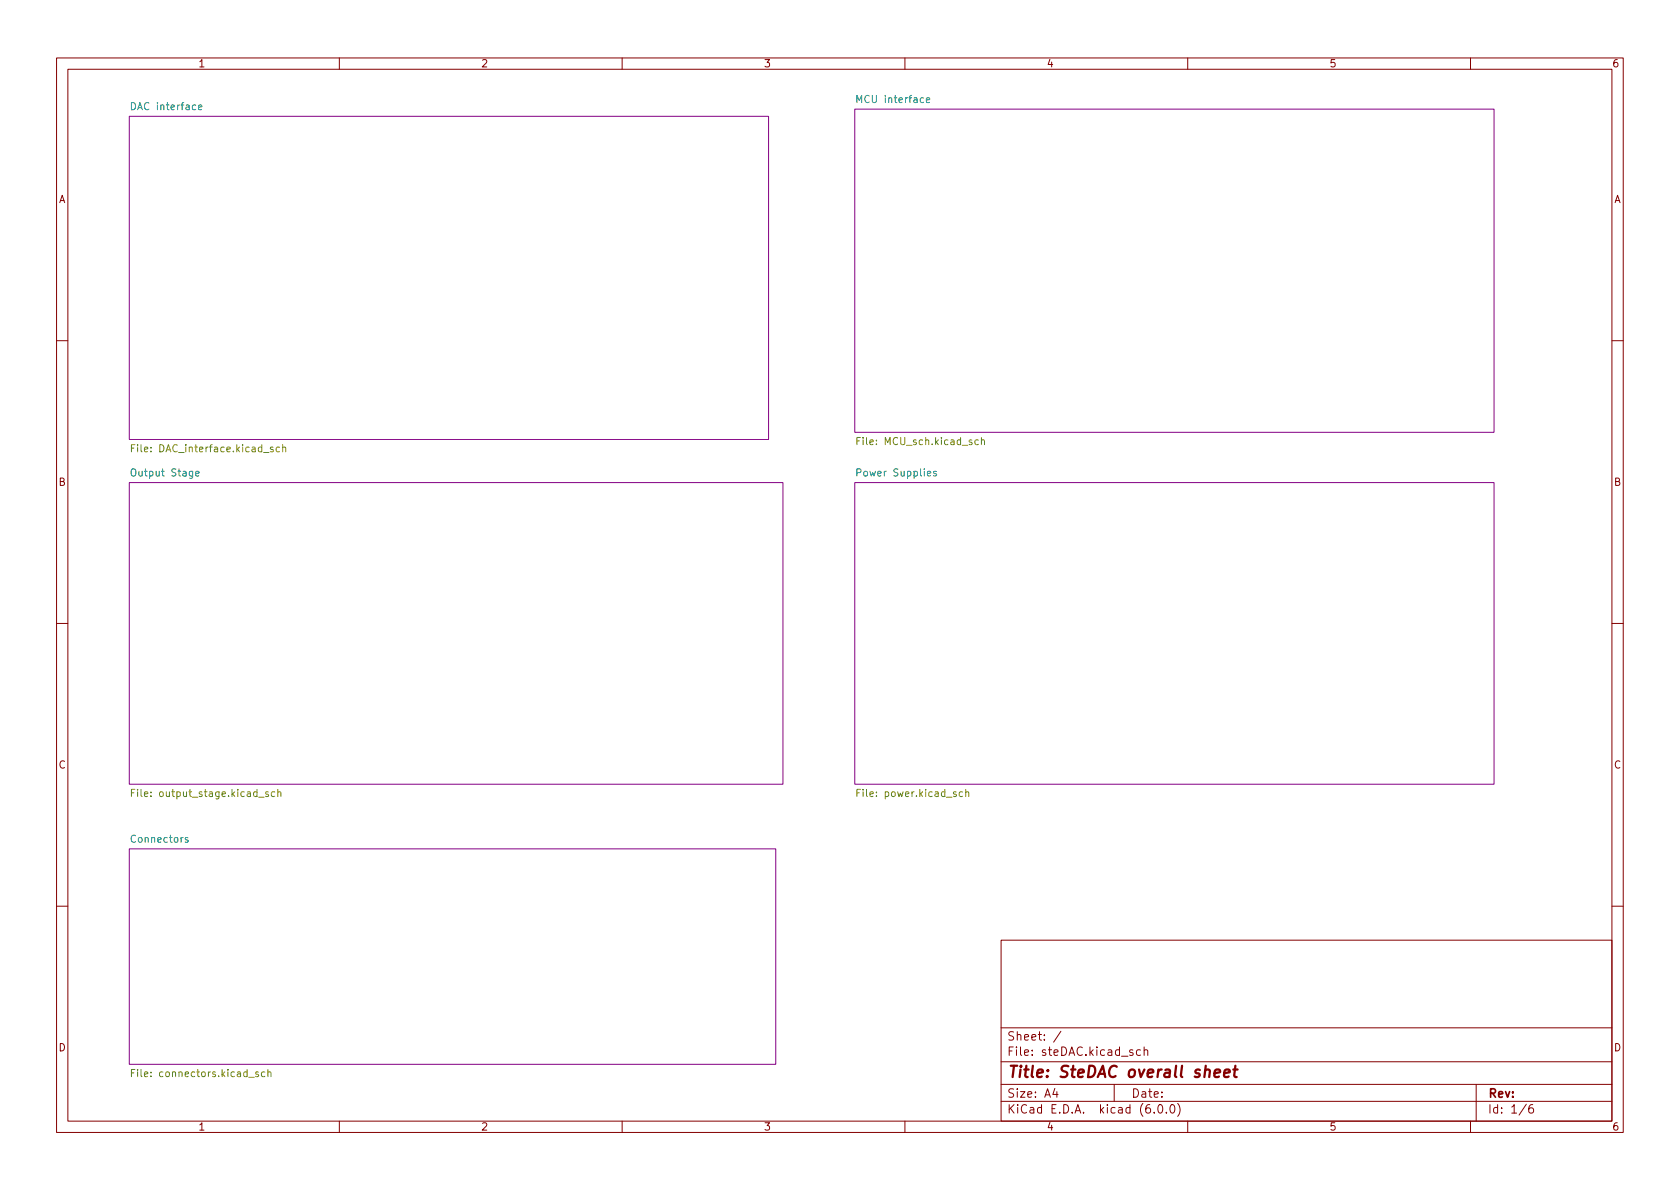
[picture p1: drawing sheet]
<svg xmlns="http://www.w3.org/2000/svg" width="297mm" height="210mm" viewBox="0 0 297 210" stroke-linecap="round" stroke-linejoin="round" font-family="sans-serif">
<g fill="#fff" stroke="#fff" stroke-width=".18">
<path d="M0 .2h297v210.1h-297z"/>
<path d="M22.9 20.6h113v57.1h-113z"/>
<path d="M151.1 85.3h113.1v53.4h-113.1z"/>
<path d="M151.1 19.3h113.1v57.1h-113.1z"/>
<path d="M22.9 85.3h115.5v53.4h-115.5z"/>
<path d="M22.9 150.1h114.3v38.1h-114.3z"/>
</g>
<g fill="none" stroke="#840000" stroke-width=".18">
<path d="M10 10.2h277v190.1h-277zM12 12.2h273v186.1h-273zM60 10.2v2M110 10.2v2M160 10.2v2M210 10.2v2M260 10.2v2M10 60.2h2M285 60.2h2M10 110.2h2M285 110.2h2M10 160.2h2"/>
<path d="M177 166.3h108v32h-108zM285 160.2h2M60 198.3v2M110 198.3v2M160 198.3v2M177 194.8h108M177 191.8h108M177 187.8h108M177 181.8h108M186.5 192.5l-.4 1h1M186.9 193v1M187.6 182.4l-1.3 1.9"/>
<path d="M197 191.8v3M200.3 185.7l-.4-.1-.2 .2 .1 .3 .5 .1v.4h-.6M201.6 185.7l-.4-.1-.3 .3v.4l.2 .3h.5M202.3 185.8l.2-.2 .4 .1v.9M202.3 185.1v1.5M204.1 196.7v.1M204.9 195.4l.2-.1a.81 .81 0 0 1 .6 .7 .81 .81 0 0 1-.3 .8h-.2a.81 .81 0 0 1-.6-.6 .81 .81 0 0 1 .3-.8zM206.2 196.7v.1M207.1 195.4l.1-.1a.81 .81 0 0 1 .6 .7 .81 .81 0 0 1-.3 .8h-.1a.81 .81 0 0 1-.6-.6 .81 .81 0 0 1 .3-.8zM208.2 195.1a1.72 1.72 0 0 1 0 2.3M210 198.3v2M260 198.3v2"/>
<path d="M261 191.8v6.5M269.9 195.3l-1.3 1.9M271 195.3a.6 .6 0 0 0-.7 .7v.5l.1 .3h.5l.2-.1 .1-.5-.2-.2-.4-.1-.3 .3"/>
</g>
<path d="M214.7 189.8l1-.2v-.4l-.2-.1-.6 .1-.2 1 .2 .3 .6-.1M216.5 189.8l.9-.2v-.4l-.2-.1-.6 .1-.2 1 .3 .3 .5-.1M218.1 189.1h.7M218.4 188.5l-.2 1.7 .1 .2 .4 .1" fill="none" stroke="#840000" stroke-width=".4"/>
<path d="M151.1 19.3h113.1v57.1h-113.1zM22.9 20.6h113v57.1h-113zM22.9 85.3h115.5v53.4h-115.5zM151.1 85.3h113.1v53.4h-113.1zM22.9 150.1h114.3v38.1h-114.3z" fill="none" stroke="#840084" stroke-width=".18"/>
<path d="M35.1 19l.6-.1-.1-.3h-.3l-.2 .1 .1 .6h.4M163.8 17.7l.6-.1-.1-.2-.3-.1-.2 .2v.6h.5M34.6 83.8l.6-.2v-.2l-.4-.1-.2 .2 .1 .6h.5M165.5 83.4l-.3-.1-.1 .2v.2l.4 .1v.3h-.4M33.2 148.2l-.3-.1-.2 .2 .1 .2 .4 .1v.3h-.5" fill="none" stroke="#008484" stroke-width=".18"/>
<g fill="none" stroke="#848400" stroke-width=".18">
<path d="M23.2 79.2h.5M23.8 78.6h-.6v1.3M49.4 79.1h-.3l-.3 .2 .1 .5h.5M50 79.2l.2-.1h.3v.8M50 78.6v1.3M151.5 78h.4M152.1 77.4h-.6v1.2M173 77.8h-.4l-.2 .2 .1 .6h.5M173.5 77.9l.2-.1h.3l.1 .8M173.5 77.4v1.2M23.8 139.6h-.6v1.3M49.1 139.6v1.3"/>
<path d="M152.1 139.6h-.6v1.3M170.7 139.6v1.3M23.2 140.2h.5M47.4 140.1l-.3-.1-.2 .2 .1 .2 .4 .1v.3h-.5M48.6 140.1l-.4-.1-.2 .3 .1 .5h.5M49.1 140.1l.2-.1 .3 .1 .1 .8M151.5 140.2h.4M170.2 140.1l-.4-.1-.2 .3 .1 .5h.5M170.7 140.1l.2-.1 .3 .1 .1 .8M23.2 189.7h.5M23.8 189.1h-.6v1.3M45.7 189.6l-.3-.1-.2 .2 .1 .2 .4 .1v.3h-.5"/>
<path d="M46.8 189.6l-.3-.1-.3 .3 .1 .5h.5M47.4 189.7l.2-.2 .3 .1v.8M47.4 189.1v1.3"/>
</g>
<text font-size="2.8" fill="#840000" x="178" y="190.6">Title: SteDAC overall sheet</text>
<g font-size="2.1" fill="#840000">
<text x="178" y="184">Sheet: /</text>
<text x="178" y="186.7">File: steDAC.kicad_sch</text>
<text x="178" y="196.9">KiCad E.D.A. kicad (6.0.0)</text>
<text x="178" y="194.1">Size: A4</text>
<text x="200" y="194.1">Date:</text>
<text x="263" y="194.1">Rev:</text>
<text x="263" y="196.9">Id: 1/6</text>
</g>
<g font-size="1.8" fill="#840000">
<text x="35" y="11.9">1</text>
<text x="85" y="11.9">2</text>
<text x="135" y="11.9">3</text>
<text x="185" y="11.9">4</text>
<text x="235" y="11.9">5</text>
<text x="285" y="11.9">6</text>
<text x="10.3" y="35.9">A</text>
<text x="285.3" y="35.9">A</text>
<text x="10.3" y="85.9">B</text>
<text x="285.3" y="85.9">B</text>
<text x="10.3" y="135.9">C</text>
<text x="285.3" y="135.9">C</text>
<text x="10.3" y="185.9">D</text>
<text x="285.3" y="185.9">D</text>
<text x="35" y="199.9">1</text>
<text x="85" y="199.9">2</text>
<text x="135" y="199.9">3</text>
<text x="185" y="199.9">4</text>
<text x="235" y="199.9">5</text>
<text x="285" y="199.9">6</text>
</g>
<g font-size="1.8" fill="#008484">
<text x="23.6" y="19.5">DAC interface</text>
<text x="152" y="18.2">MCU interface</text>
<text x="23.6" y="84.2">Output Stage</text>
<text x="151.9" y="84.2">Power Supplies</text>
<text x="23.3" y="149">Connectors</text>
</g>
<g font-size="1.8" fill="#848400">
<text x="24.2" y="80">File: DAC_interface.kicad_sch</text>
<text x="152.2" y="78.7">File: MCU_sch.kicad_sch</text>
<text x="24.3" y="140.9">File: output_stage.kicad_sch</text>
<text x="152.2" y="140.9">File: power.kicad_sch</text>
<text x="24.2" y="190.5">File: connectors.kicad_sch</text>
</g>
</svg>
